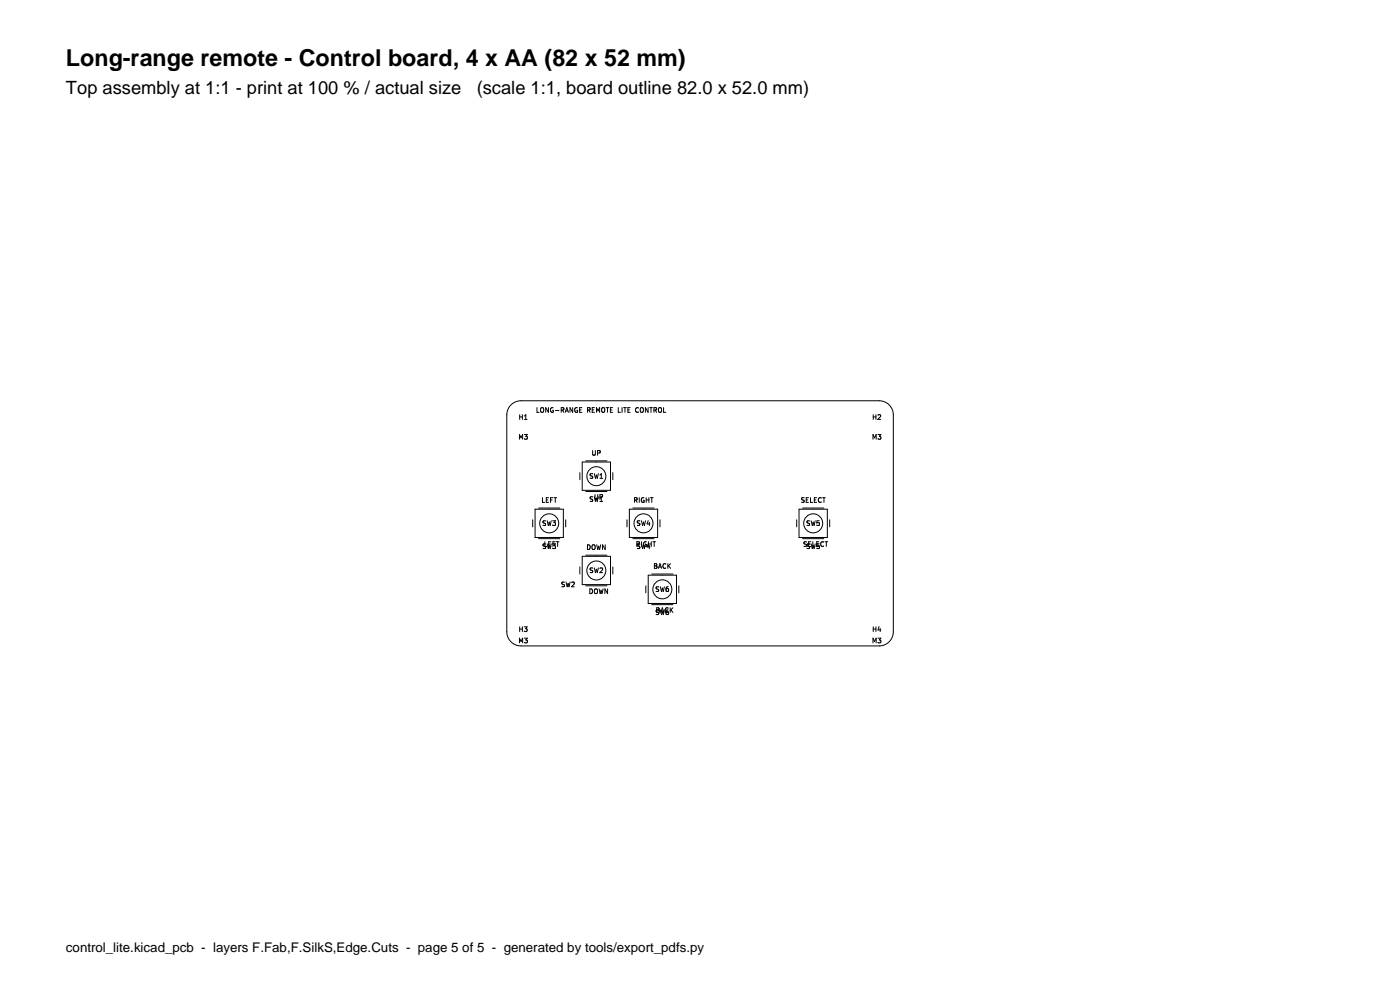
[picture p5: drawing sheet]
<svg xmlns="http://www.w3.org/2000/svg" width="297mm" height="210mm" viewBox="0 0 297 210" stroke-linecap="round" stroke-linejoin="round" font-family="sans-serif">
<g fill="none" stroke="#000" stroke-width=".21">
<path d="M108.6 85.7l1.2-.6 .7-.1h76a3 3 0 0 1 3 3v46a3 3 0 0 1-3 3h-76a3 3 0 0 1-3-3v-46a2.99 2.99 0 0 1 1.1-2.3zM110.2 93.2v-1l.3 .7 .4-.7v1M110.3 88v1M110.3 88.4h.5M110.8 88v1M111.2 92.2h.7l-.4 .3 .3 .1v.5h-.6M111.2 89h.6M111.2 88.3l.3-.3v1M113.9 86.5v1h.5M114.8 86.5l.5 .1v.5l-.2 .4-.4-.2v-.5zM116.3 86.5v1l-.5-1v1M117.3 86.5a.45 .45 0 0 0-.5 .5 .45 .45 0 0 0 .6 .4v-.4h-.2"/>
<path d="M117.8 87.1h.8M119.1 87l.4-.1 .1-.3-.5-.1v1M119.3 87l.3 .5M119.9 87.5l.3-1 .4 1M120 87.2h.5M121.5 86.5v1l-.6-1v1M122.5 86.5a.45 .45 0 0 0-.6 .5 .45 .45 0 0 0 .6 .4v-.4h-.2M123 86.9h.3M123.4 86.5h-.4v1h.4M123.5 98h6v6h-6zM124.3 97.8h4.5M124.6 87l.5-.1 .1-.3-.6-.1v1"/>
<path d="M124.9 87l.3 .5M125.6 86.9h.4M125.7 95.6v.8l.2 .2 .4-.2v-.8M126.1 86.5h-.5v1h.5M126.5 87.5v-1l.4 .7 .3-.7v1M126.8 96.1l.5-.1v-.3l-.5-.1v1M127.8 86.5l.5 .1v.5l-.2 .4-.4-.2-.1-.5zM128.6 86.5h.6M128.9 86.5v1M129.5 86.9h.3M130 86.5h-.5v1h.5M131.2 86.5v1h.4"/>
<path d="M132 86.5v1M132.3 86.5h.6M132.6 86.5v1M133.2 86.9h.3M133.7 86.5h-.5v1h.5M135.4 86.6a.44 .44 0 0 0-.6 .4 .44 .44 0 0 0 .6 .4M136 86.5l.4 .1 .1 .5-.2 .4-.4-.2-.1-.5zM137.5 86.5v1l-.6-1v1M137.8 86.5h.6M138.1 86.5v1M138.7 87l.5-.1 .1-.3-.6-.1v1M139 87l.3 .5"/>
<path d="M139.7 86.6l.2-.1 .4 .1v.5l-.1 .3-.5-.1zM140.8 86.5v1h.4M185.2 93.2v-1l.3 .7 .4-.7v1M185.3 88.4h.5M185.3 88v1M185.8 88v1M186.3 92.2h.6l-.4 .3 .3 .1v.5h-.5M186.3 88.1l.3-.1 .2 .3-.6 .7h.6M113 110.3v1.5M113.5 108h6v6h-6zM114.3 114.3h4.5M114.3 107.8h4.5"/>
<path d="M115.1 105.6v1h.5M115.6 114.9v1h.5M115.8 110.5l-.6 .1a.42 .42 0 0 0 .5 .5v.3h-.5M115.8 115.4l-.6 .1a.42 .42 0 0 0 .5 .5v.3h-.5M115.9 106h.3M116.1 115.4l.2 1 .2-.7 .2 .7 .2-1M116.1 110.5l.2 1 .2-.7 .2 .7 .2-1M116.4 105.6h-.5v1h.5M116.4 115.4h.3M116.8 106h.3M116.9 114.9h-.5v1h.5M117.2 115.4h.6l-.3 .3 .3 .1v.5h-.6"/>
<path d="M117.2 110.5h.6l-.3 .3 .3 .1v.5h-.6M117.3 105.6h-.5v1M117.3 115.4h.3M117.5 105.6h.6M117.8 114.9h-.5v1M117.8 105.6v1M118 114.9h.6M118.3 114.9v1M120 110.3v1.5M123 100.3v1.5M123.5 118h6v6h-6zM124.3 117.8h4.5"/>
<path d="M124.3 104.3h4.5M124.6 115.6a.51 .51 0 0 1 .6 .5 .51 .51 0 0 1-.6 .5zM125.6 115.7l.2-.1 .4 .1v.5l-.1 .3-.5-.1zM125.8 100.5l-.6 .1a.42 .42 0 0 0 .5 .5v.3h-.5M125.8 105.4l-.6 .1a.42 .42 0 0 0 .5 .5v.3h-.5M126.1 105.4l.2 1 .2-.7 .2 .7 .2-1M126.1 100.5l.2 1 .2-.7 .2 .7 .2-1M126.2 104.9v.8l.2 .2 .4-.2v-.8M126.6 115.6l.2 1 .2-.7 .2 .7 .2-1M127.3 106.4h.5M127.3 100.8l.3-.3v1M127.3 105.7l.3-.3v1"/>
<path d="M127.3 105.4h.5v-.4l-.5-.1v1M127.3 101.5h.5M128.4 115.6v1l-.6-1v1M130 100.3v1.5M133 110.3v1.5M133.5 108h6v6h-6zM134.3 114.3h4.5M134.3 107.8h4.5M134.6 106.1l.5-.1v-.3l-.5-.1v1M134.8 106.1l.4 .5M135.3 115.4l.4 .5M135.6 115.4h-.3l-.1 .3 .5 .2"/>
<path d="M135.6 105.6v1M135.6 115.4h.2M135.6 115.3v-.3l-.5-.1v1M135.6 115.3l-.5 .1M135.7 115.9v.4h-.5M135.8 110.5l-.6 .1a.42 .42 0 0 0 .5 .5v.3h-.5M136.1 115.4l.2 1 .2-.7 .2 .7 .2-1M136.1 110.5l.2 1 .2-.7 .2 .7 .2-1M136.1 114.9v1M136.6 105.6a.45 .45 0 0 0-.6 .5 .45 .45 0 0 0 .7 .4v-.4h-.2M137.1 106h.6M137.1 105.6v1"/>
<path d="M137.1 115a.45 .45 0 0 0-.6 .4 .45 .45 0 0 0 .7 .4v-.3h-.2M137.5 115.3l-.2 .7h.6M137.5 110.4l-.2 .7h.6M137.6 115.4h.6M137.6 114.9v1M137.7 105.6v1M137.8 110.8v.7M137.8 115.7v.7M138 105.6h.6M138.2 114.9v1M138.3 105.6v1M138.5 114.9h.6"/>
<path d="M138.8 114.9v1M140 110.3v1.5M141.2 119.7a.44 .44 0 0 0-.6 .4 .44 .44 0 0 0 .6 .4M141.7 119.6v1M141.8 120l.5 .6M142.3 119.6l-.6 .5M169 110.3v1.5M169.5 108h6v6h-6zM170.3 114.3h4.5M170.3 107.8h4.5M170.6 105.6l-.5 .1a.42 .42 0 0 0 .5 .5l-.1 .3h-.5M171 106h.4"/>
<path d="M171.1 115h-.5a.42 .42 0 0 0 .5 .5l-.1 .4h-.5M171.5 105.6h-.5v1h.5M171.5 115.4h.4M171.7 115.4l-.5 .1a.42 .42 0 0 0 .5 .5v.3h-.5M171.7 110.5l-.5 .1a.42 .42 0 0 0 .5 .5v.3h-.5M171.9 105.6v1h.5M172 114.9h-.5v1h.5M172.1 115.4l.2 1 .2-.7 .2 .7 .2-1M172.1 110.5l.2 1 .2-.7 .2 .7 .2-1M172.4 114.9v1h.5M172.8 106h.3M173.2 105.6h-.4v1h.4"/>
<path d="M173.3 115.4h.3M173.7 114.9h-.4v1h.4M173.8 115.4h-.5v.4h.5v.5h-.5M173.8 110.5h-.5v.4h.5v.5h-.5M174.2 105.7a.44 .44 0 0 0-.6 .4 .44 .44 0 0 0 .6 .4M174.5 105.6h.6M174.7 115a.44 .44 0 0 0-.6 .4 .44 .44 0 0 0 .6 .4M174.8 105.6v1M175 114.9h.6M175.3 114.9v1M176 110.3v1.5M110.2 136.4v-1l.3 .7 .4-.7v1"/>
<path d="M110.3 133v1M110.3 133.4h.5M110.8 133v1M111.2 133h.6l-.3 .3 .3 .1v.5h-.6M111.2 135.4h.7l-.4 .3 .3 .1v.5h-.6M119.8 123.5l-.6 .1a.42 .42 0 0 0 .5 .5v.3h-.5M120.1 123.5l.2 1 .2-.7 .2 .7 .2-1M121.3 123.6l.4-.1 .1 .3-.6 .7h.6M123 120.3v1.5M124.3 124.3h4.5M125.1 124.9a.51 .51 0 0 1 .6 .5 .51 .51 0 0 1-.6 .5zM125.8 120.5l-.6 .1a.42 .42 0 0 0 .5 .5v.3h-.5"/>
<path d="M126.1 120.5l.2 1 .2-.7 .2 .7 .2-1M126.2 125l.5 .1 .1 .5-.3 .3-.4-.1v-.6zM127.1 124.9l.2 1 .2-.7 .2 .7 .2-1M127.3 120.6l.4-.1 .1 .3-.6 .7h.6M128.9 124.9v1l-.6-1v1M130 120.3v1.5M137 124.3v1.5M137.5 122h6v6h-6zM138.3 128.3h4.5M138.3 121.8h4.5M138.8 120h.4M139.2 120l.1-.1v-.2l-.5-.1v1l.5-.1"/>
<path d="M139.2 120l.2 .2-.1 .3M139.3 128.9h.4l.1 .2-.1 .3 .2 .3-.2 .2h-.4zM139.3 129.4h.4M139.3 120.5h.1M139.7 120.6l.3-1 .3 1M139.8 129.4l-.6 .1a.42 .42 0 0 0 .5 .5v.3h-.5M139.8 124.5l-.6 .1a.42 .42 0 0 0 .5 .5v.3h-.5M139.8 120.3h.5M140.1 129.4l.2 1 .2-.7 .2 .7 .2-1M140.1 124.5l.2 1 .2-.7 .2 .7 .2-1M140.2 129.9l.3-1 .3 1M140.3 129.6h.5"/>
<path d="M141.7 129.4l-.4 .2v.6l.2 .2 .3-.1-.1-.5-.2-.1-.2 .2M141.7 124.5l-.4 .2v.6l.2 .2 .3-.1-.1-.5-.2-.1-.2 .2M141.7 129a.44 .44 0 0 0-.6 .4 .44 .44 0 0 0 .6 .4M142.2 128.9v1M142.3 129.3l.5 .6M142.8 128.9l-.6 .6M144 124.3v1.5M185.2 136.4v-1l.3 .7 .4-.7v1M185.3 133.4h.5M185.3 133v1M185.8 133v1M186.3 135.4h.6l-.4 .3 .3 .1v.5h-.5"/>
<path d="M186.5 132.9l-.2 .7h.6M186.7 133.3v.7"/>
<circle cx="116.5" cy="111" r="2.02"/>
<circle cx="126.5" cy="101" r="2.02"/>
<circle cx="136.5" cy="111" r="2.02"/>
<circle cx="172.5" cy="111" r="2.02"/>
<circle cx="126.5" cy="121" r="2.02"/>
<circle cx="140.5" cy="125" r="2.02"/>
</g>
<text font-size="4.9" x="14" y="14">Long-range remote - Control board, 4 x AA (82 x 52 mm)</text>
<g font-size="3.9">
<text x="14" y="20">Top assembly at 1:1 - print at 100 % / actual size</text>
<text x="101.1" y="20">(scale 1:1, board outline 82.0 x 52.0 mm)</text>
</g>
<text font-size="2.8" x="14" y="202">control_lite.kicad_pcb - layers F.Fab,F.SilkS,Edge.Cuts - page 5 of 5 - generated by tools/export_pdfs.py</text>
</svg>
